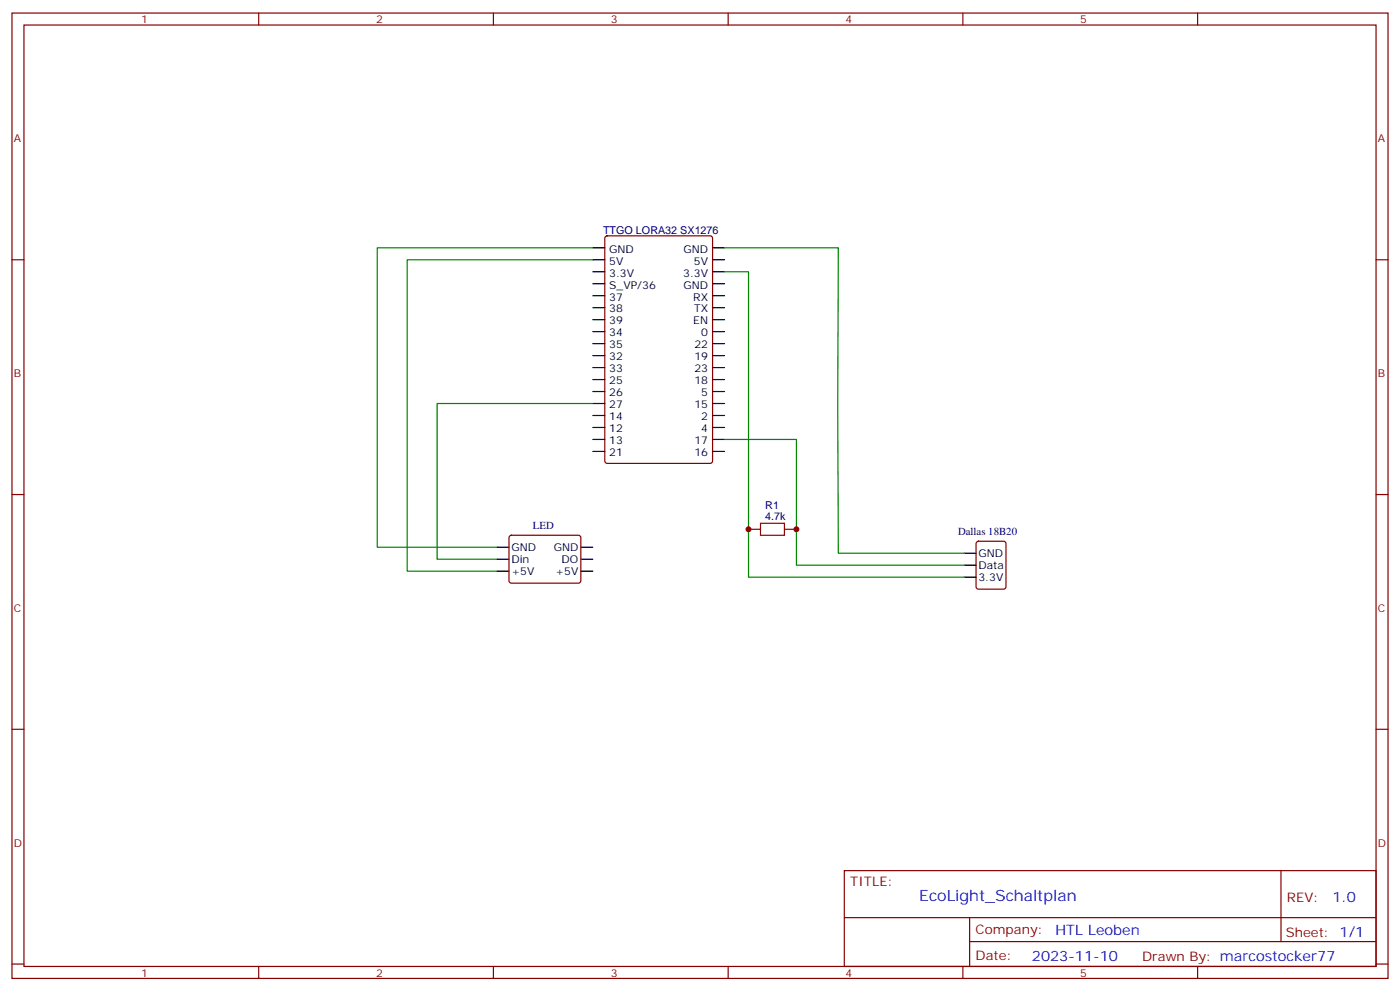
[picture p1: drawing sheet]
<svg xmlns="http://www.w3.org/2000/svg" width="412mm" height="292mm" viewBox="0 0 412 292" stroke-linecap="round" stroke-linejoin="round" font-family="sans-serif">
<g fill="none" stroke="#870000" stroke-width=".35">
<path d="M3.5 3.8h405.4v284.4h-405.4zM7.1 7.4h398.2v277.3h-398.2zM76.2 3.8v3.6M145.3 3.8v3.6M214.5 3.8v3.6M283.6 3.8v3.6M352.8 3.8v3.6M3.5 76.5h3.6M178.4 69.7l.5-.2h30.3l.6 .4 .1 65.9-.5 .6-30.5 .1-.7-.5v-65.8zM405.3 76.5h3.6M3.5 145.7h3.6M150.2 157.9l.4-.2h20.1l.4 .7-.1 12.9-.6 .5-20-.1-.5-.6v-12.7z"/>
<path d="M220.5 155.9h3.5M231.1 155.9h3.5M287.7 159.6l.5-.2h7.4l.7 .5v12.9l-.4 .7h-7.7l-.6-.4-.1-13zM405.3 145.7h3.6M3.5 214.8h3.6M405.3 214.8h3.6M248.7 256.4h156.6v28.3h-156.6zM377.3 256.5v20.8M248.7 270.3h156.5M285.6 277.3h119.6M285.6 270.3v14.1M3.5 284h3.6"/>
<path d="M76.2 284.7v3.5M145.3 284.7v3.5M214.5 284.7v3.5M283.6 284.7v3.5M352.8 284.7v3.5M405.3 284h3.6"/>
</g>
<g fill="none" stroke="#000" stroke-width=".35">
<path d="M174.6 76.5h3.6M174.6 73h3.6M209.9 76.5h3.5M209.9 73h3.5M174.6 97.7h3.6M174.6 94.2h3.6M174.6 90.6h3.6M174.6 87.1h3.6M174.6 83.6h3.6M174.6 80h3.6M209.9 97.7h3.5M209.9 94.2h3.5"/>
<path d="M209.9 90.6h3.5M209.9 87.1h3.5M209.9 83.6h3.5M209.9 80h3.5M174.6 118.9h3.6M174.6 115.3h3.6M174.6 111.8h3.6M174.6 108.3h3.6M174.6 104.7h3.6M174.6 101.2h3.6M209.9 118.9h3.5M209.9 115.3h3.5"/>
<path d="M209.9 111.8h3.5M209.9 108.3h3.5M209.9 104.7h3.5M209.9 101.2h3.5M174.6 133h3.6M174.6 129.4h3.6M174.6 125.9h3.6M174.6 122.4h3.6M209.9 133h3.5M209.9 129.4h3.5M209.9 125.9h3.5M209.9 122.4h3.5"/>
<path d="M146.4 164.7h3.5M146.4 161.2h3.5M146.4 168.2h3.5M171.1 164.7h3.5M171.1 161.2h3.5M171.1 168.2h3.5M284 162.9h3.5M284 166.5h3.5M284 170h3.5"/>
</g>
<path d="M174.6 73h-63.5v88.2h35.3M174.6 76.5h-54.7v91.7h26.5M213.4 73h33.5l-.1 46.7 .1 43.2h37.1M213.4 80h7.1v90h63.5M174.6 118.9h-45.8v45.8h17.6M213.4 129.4h21.2v37.1h49.4" fill="none" stroke="#008700" stroke-width=".35"/>
<path d="M224 154.1h7.1v3.6h-7.1z" fill="none" stroke="#a10000" stroke-width=".35"/>
<g fill="#c00">
<circle cx="234.6" cy="155.9" r=".88"/>
<circle cx="220.5" cy="155.9" r=".88"/>
</g>
<text font-size="4.6" fill="#00f" x="270.8" y="265.5">EcoLight_Schaltplan</text>
<g font-size="4.2" fill="#00f">
<text x="392.5" y="265.7">1.0</text>
<text x="310.9" y="275.3">HTL Leoben</text>
<text x="304" y="283.1">2023-11-10</text>
</g>
<g font-size="3.9" fill="#800">
<text x="250.5" y="261">TITLE:</text>
<text x="379.1" y="265.7">REV:</text>
<text x="287.4" y="275.2">Company:</text>
<text x="378.7" y="275.8">Sheet: 1/1</text>
<text x="287.4" y="282.9">Date:</text>
<text x="336.4" y="283">Drawn By: marcostocker77</text>
</g>
<g font-size="3.2" fill="#800">
<text x="41.6" y="6.8">1</text>
<text x="110.8" y="6.8">2</text>
<text x="179.9" y="6.8">3</text>
<text x="249.1" y="6.8">4</text>
<text x="318.2" y="6.8">5</text>
<text x="4.1" y="41.9">A</text>
<text x="405.9" y="41.9">A</text>
<text x="4.1" y="111.1">B</text>
<text x="405.9" y="111.1">B</text>
<text x="4.1" y="180.2">C</text>
<text x="405.9" y="180.2">C</text>
<text x="4.1" y="249.4">D</text>
<text x="405.9" y="249.4">D</text>
<text x="41.6" y="287.7">1</text>
<text x="110.8" y="287.7">2</text>
<text x="179.9" y="287.7">3</text>
<text x="249.1" y="287.7">4</text>
<text x="318.2" y="287.7">5</text>
</g>
<g font-size="3.2" fill="#000080">
<text x="177.6" y="68.8">TTGO LORA32 SX1276</text>
<text x="225.4" y="149.9">R1</text>
<text x="157" y="155.9">LED</text>
<text x="225.4" y="153.1">4.7k</text>
<text x="282.2" y="157.7">Dallas 18B20</text>
</g>
<g font-size="3.2">
<text x="179.5" y="77.9">5V</text>
<text x="179.5" y="74.4">GND</text>
<text x="201.3" y="74.4">GND</text>
<text x="204.4" y="77.9">5V</text>
<text x="179.5" y="81.5">3.3V</text>
<text x="201.2" y="81.5">3.3V</text>
<text x="179.5" y="88.5">37</text>
<text x="179.5" y="85">S_VP/36</text>
<text x="201.3" y="85">GND</text>
<text x="204.2" y="88.5">RX</text>
<text x="179.5" y="95.6">39</text>
<text x="179.5" y="92">38</text>
<text x="204.2" y="95.6">EN</text>
<text x="204.5" y="92">TX</text>
<text x="179.5" y="99.1">34</text>
<text x="206.6" y="99.1">0</text>
<text x="179.5" y="106.2">32</text>
<text x="179.5" y="102.6">35</text>
<text x="204.6" y="106.2">19</text>
<text x="204.6" y="102.6">22</text>
<text x="179.5" y="113.2">25</text>
<text x="179.5" y="109.7">33</text>
<text x="204.6" y="113.2">18</text>
<text x="204.6" y="109.7">23</text>
<text x="179.5" y="116.7">26</text>
<text x="206.6" y="116.7">5</text>
<text x="179.5" y="123.8">14</text>
<text x="179.5" y="120.3">27</text>
<text x="204.6" y="120.3">15</text>
<text x="206.6" y="123.8">2</text>
<text x="179.5" y="130.8">13</text>
<text x="179.5" y="127.3">12</text>
<text x="204.6" y="130.8">17</text>
<text x="206.6" y="127.3">4</text>
<text x="179.5" y="134.4">21</text>
<text x="204.6" y="134.4">16</text>
<text x="150.6" y="165.8">Din</text>
<text x="150.6" y="162.2">GND</text>
<text x="163.1" y="162.2">GND</text>
<text x="165.4" y="165.8">DO</text>
<text x="288.2" y="164">GND</text>
<text x="288.2" y="167.5">Data</text>
<text x="150.6" y="169.3">+5V</text>
<text x="163.6" y="169.3">+5V</text>
<text x="288.2" y="171.1">3.3V</text>
</g>
</svg>
